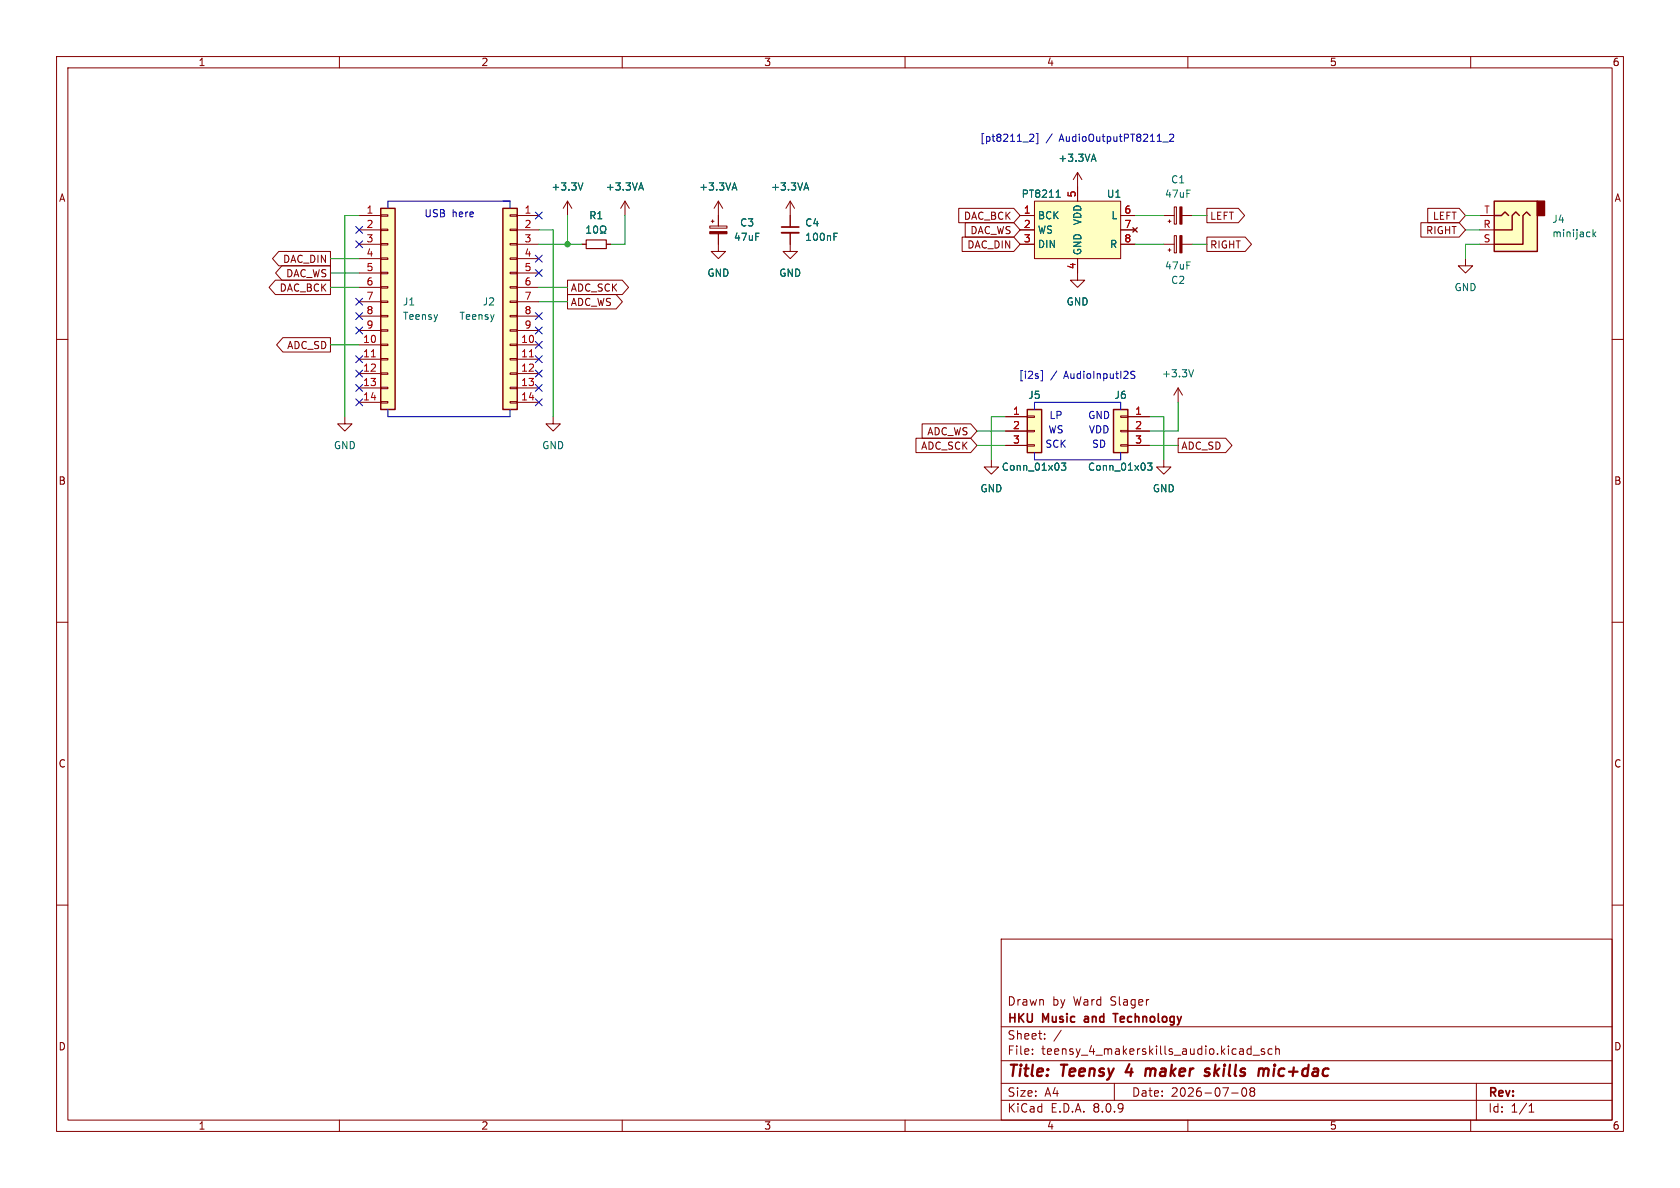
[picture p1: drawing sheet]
(kicad_sch
 (version 20231120)
 (generator "eeschema")
 (generator_version "8.0")
 (paper "A4")
 (title_block
  (title "Teensy 4 maker skills mic+dac")
  (date "2026-07-08")
  (company "HKU Music and Technology")
  (comment 1 "Drawn by Ward Slager"))
 (lib_symbols
  (symbol "Connector_Audio:AudioJack3" (exclude_from_sim no) (in_bom yes) (on_board yes)
   (property "Reference" "J" (at 0 8.89 0) (effects (font (size 1.27 1.27))))
   (property "Value" "AudioJack3" (at 0 6.35 0) (effects (font (size 1.27 1.27))))
   (property "Footprint" "" (at 0 0 0) (effects (font (size 1.27 1.27)) (hide yes)))
   (property "Datasheet" "~" (at 0 0 0) (effects (font (size 1.27 1.27)) (hide yes)))
   (property "Description" "Audio Jack, 3 Poles (Stereo / TRS)" (at 0 0 0) (effects (font (size 1.27 1.27)) (hide yes)))
   (symbol "AudioJack3_0_1"
    (rectangle (start -5.08 -5.08) (end -6.35 -2.54) (stroke (width 0.254) (type default)) (fill (type outline)))
    (polyline (pts (xy 0 -2.54) (xy 0.635 -3.175) (xy 1.27 -2.54) (xy 2.54 -2.54)) (stroke (width 0.254) (type default)) (fill (type none)))
    (polyline (pts (xy -1.905 -2.54) (xy -1.27 -3.175) (xy -0.635 -2.54) (xy -0.635 0) (xy 2.54 0)) (stroke (width 0.254) (type default)) (fill (type none)))
    (polyline (pts (xy 2.54 2.54) (xy -2.54 2.54) (xy -2.54 -2.54) (xy -3.175 -3.175) (xy -3.81 -2.54)) (stroke (width 0.254) (type default)) (fill (type none)))
    (rectangle (start 2.54 3.81) (end -5.08 -5.08) (stroke (width 0.254) (type default)) (fill (type background))))
   (symbol "AudioJack3_1_1"
    (pin passive line (at 5.08 0 180) (length 2.54) (name "~" (effects (font (size 1.27 1.27)))) (number "R" (effects (font (size 1.27 1.27)))))
    (pin passive line (at 5.08 2.54 180) (length 2.54) (name "~" (effects (font (size 1.27 1.27)))) (number "S" (effects (font (size 1.27 1.27)))))
    (pin passive line (at 5.08 -2.54 180) (length 2.54) (name "~" (effects (font (size 1.27 1.27)))) (number "T" (effects (font (size 1.27 1.27)))))))
  (symbol "Connector_Generic:Conn_01x03"
   (pin_names
    (offset 1.016) hide) (exclude_from_sim no) (in_bom yes) (on_board yes)
   (property "Reference" "J" (at 0 5.08 0) (effects (font (size 1.27 1.27))))
   (property "Value" "Conn_01x03" (at 0 -5.08 0) (effects (font (size 1.27 1.27))))
   (property "Footprint" "" (at 0 0 0) (effects (font (size 1.27 1.27)) (hide yes)))
   (property "Datasheet" "~" (at 0 0 0) (effects (font (size 1.27 1.27)) (hide yes)))
   (property "Description" "Generic connector, single row, 01x03, script generated (kicad-library-utils/schlib/autogen/connector/)" (at 0 0 0) (effects (font (size 1.27 1.27)) (hide yes)))
   (symbol "Conn_01x03_1_1"
    (rectangle (start -1.27 -2.413) (end 0 -2.667) (stroke (width 0.1524) (type default)) (fill (type none)))
    (rectangle (start -1.27 0.127) (end 0 -0.127) (stroke (width 0.1524) (type default)) (fill (type none)))
    (rectangle (start -1.27 2.667) (end 0 2.413) (stroke (width 0.1524) (type default)) (fill (type none)))
    (rectangle (start -1.27 3.81) (end 1.27 -3.81) (stroke (width 0.254) (type default)) (fill (type background)))
    (pin passive line (at -5.08 2.54 0) (length 3.81) (name "Pin_1" (effects (font (size 1.27 1.27)))) (number "1" (effects (font (size 1.27 1.27)))))
    (pin passive line (at -5.08 0 0) (length 3.81) (name "Pin_2" (effects (font (size 1.27 1.27)))) (number "2" (effects (font (size 1.27 1.27)))))
    (pin passive line (at -5.08 -2.54 0) (length 3.81) (name "Pin_3" (effects (font (size 1.27 1.27)))) (number "3" (effects (font (size 1.27 1.27)))))))
  (symbol "Connector_Generic:Conn_01x14"
   (pin_names
    (offset 1.016) hide) (exclude_from_sim no) (in_bom yes) (on_board yes)
   (property "Reference" "J" (at 0 17.78 0) (effects (font (size 1.27 1.27))))
   (property "Value" "Conn_01x14" (at 0 -20.32 0) (effects (font (size 1.27 1.27))))
   (property "Footprint" "" (at 0 0 0) (effects (font (size 1.27 1.27)) (hide yes)))
   (property "Datasheet" "~" (at 0 0 0) (effects (font (size 1.27 1.27)) (hide yes)))
   (property "Description" "Generic connector, single row, 01x14, script generated (kicad-library-utils/schlib/autogen/connector/)" (at 0 0 0) (effects (font (size 1.27 1.27)) (hide yes)))
   (symbol "Conn_01x14_1_1"
    (rectangle (start -1.27 -17.653) (end 0 -17.907) (stroke (width 0.1524) (type default)) (fill (type none)))
    (rectangle (start -1.27 -15.113) (end 0 -15.367) (stroke (width 0.1524) (type default)) (fill (type none)))
    (rectangle (start -1.27 -12.573) (end 0 -12.827) (stroke (width 0.1524) (type default)) (fill (type none)))
    (rectangle (start -1.27 -10.033) (end 0 -10.287) (stroke (width 0.1524) (type default)) (fill (type none)))
    (rectangle (start -1.27 -7.493) (end 0 -7.747) (stroke (width 0.1524) (type default)) (fill (type none)))
    (rectangle (start -1.27 -4.953) (end 0 -5.207) (stroke (width 0.1524) (type default)) (fill (type none)))
    (rectangle (start -1.27 -2.413) (end 0 -2.667) (stroke (width 0.1524) (type default)) (fill (type none)))
    (rectangle (start -1.27 0.127) (end 0 -0.127) (stroke (width 0.1524) (type default)) (fill (type none)))
    (rectangle (start -1.27 2.667) (end 0 2.413) (stroke (width 0.1524) (type default)) (fill (type none)))
    (rectangle (start -1.27 5.207) (end 0 4.953) (stroke (width 0.1524) (type default)) (fill (type none)))
    (rectangle (start -1.27 7.747) (end 0 7.493) (stroke (width 0.1524) (type default)) (fill (type none)))
    (rectangle (start -1.27 10.287) (end 0 10.033) (stroke (width 0.1524) (type default)) (fill (type none)))
    (rectangle (start -1.27 12.827) (end 0 12.573) (stroke (width 0.1524) (type default)) (fill (type none)))
    (rectangle (start -1.27 15.367) (end 0 15.113) (stroke (width 0.1524) (type default)) (fill (type none)))
    (rectangle (start -1.27 16.51) (end 1.27 -19.05) (stroke (width 0.254) (type default)) (fill (type background)))
    (pin passive line (at -5.08 15.24 0) (length 3.81) (name "Pin_1" (effects (font (size 1.27 1.27)))) (number "1" (effects (font (size 1.27 1.27)))))
    (pin passive line (at -5.08 -7.62 0) (length 3.81) (name "Pin_10" (effects (font (size 1.27 1.27)))) (number "10" (effects (font (size 1.27 1.27)))))
    (pin passive line (at -5.08 -10.16 0) (length 3.81) (name "Pin_11" (effects (font (size 1.27 1.27)))) (number "11" (effects (font (size 1.27 1.27)))))
    (pin passive line (at -5.08 -12.7 0) (length 3.81) (name "Pin_12" (effects (font (size 1.27 1.27)))) (number "12" (effects (font (size 1.27 1.27)))))
    (pin passive line (at -5.08 -15.24 0) (length 3.81) (name "Pin_13" (effects (font (size 1.27 1.27)))) (number "13" (effects (font (size 1.27 1.27)))))
    (pin passive line (at -5.08 -17.78 0) (length 3.81) (name "Pin_14" (effects (font (size 1.27 1.27)))) (number "14" (effects (font (size 1.27 1.27)))))
    (pin passive line (at -5.08 12.7 0) (length 3.81) (name "Pin_2" (effects (font (size 1.27 1.27)))) (number "2" (effects (font (size 1.27 1.27)))))
    (pin passive line (at -5.08 10.16 0) (length 3.81) (name "Pin_3" (effects (font (size 1.27 1.27)))) (number "3" (effects (font (size 1.27 1.27)))))
    (pin passive line (at -5.08 7.62 0) (length 3.81) (name "Pin_4" (effects (font (size 1.27 1.27)))) (number "4" (effects (font (size 1.27 1.27)))))
    (pin passive line (at -5.08 5.08 0) (length 3.81) (name "Pin_5" (effects (font (size 1.27 1.27)))) (number "5" (effects (font (size 1.27 1.27)))))
    (pin passive line (at -5.08 2.54 0) (length 3.81) (name "Pin_6" (effects (font (size 1.27 1.27)))) (number "6" (effects (font (size 1.27 1.27)))))
    (pin passive line (at -5.08 0 0) (length 3.81) (name "Pin_7" (effects (font (size 1.27 1.27)))) (number "7" (effects (font (size 1.27 1.27)))))
    (pin passive line (at -5.08 -2.54 0) (length 3.81) (name "Pin_8" (effects (font (size 1.27 1.27)))) (number "8" (effects (font (size 1.27 1.27)))))
    (pin passive line (at -5.08 -5.08 0) (length 3.81) (name "Pin_9" (effects (font (size 1.27 1.27)))) (number "9" (effects (font (size 1.27 1.27)))))))
  (symbol "Device:C_Polarized_Small"
   (pin_numbers hide)
   (pin_names
    (offset 0.254) hide) (exclude_from_sim no) (in_bom yes) (on_board yes)
   (property "Reference" "C" (at 0.254 1.778 0) (effects (font (size 1.27 1.27)) (justify left)))
   (property "Value" "C_Polarized_Small" (at 0.254 -2.032 0) (effects (font (size 1.27 1.27)) (justify left)))
   (property "Footprint" "" (at 0 0 0) (effects (font (size 1.27 1.27)) (hide yes)))
   (property "Datasheet" "~" (at 0 0 0) (effects (font (size 1.27 1.27)) (hide yes)))
   (property "Description" "Polarized capacitor, small symbol" (at 0 0 0) (effects (font (size 1.27 1.27)) (hide yes)))
   (symbol "C_Polarized_Small_0_1"
    (rectangle (start -1.524 -0.3048) (end 1.524 -0.6858) (stroke (width 0) (type default)) (fill (type outline)))
    (rectangle (start -1.524 0.6858) (end 1.524 0.3048) (stroke (width 0) (type default)) (fill (type none)))
    (polyline (pts (xy -1.27 1.524) (xy -0.762 1.524)) (stroke (width 0) (type default)) (fill (type none)))
    (polyline (pts (xy -1.016 1.27) (xy -1.016 1.778)) (stroke (width 0) (type default)) (fill (type none))))
   (symbol "C_Polarized_Small_1_1"
    (pin passive line (at 0 2.54 270) (length 1.8542) (name "~" (effects (font (size 1.27 1.27)))) (number "1" (effects (font (size 1.27 1.27)))))
    (pin passive line (at 0 -2.54 90) (length 1.8542) (name "~" (effects (font (size 1.27 1.27)))) (number "2" (effects (font (size 1.27 1.27)))))))
  (symbol "Device:C_Small"
   (pin_numbers hide)
   (pin_names
    (offset 0.254) hide) (exclude_from_sim no) (in_bom yes) (on_board yes)
   (property "Reference" "C" (at 0.254 1.778 0) (effects (font (size 1.27 1.27)) (justify left)))
   (property "Value" "C_Small" (at 0.254 -2.032 0) (effects (font (size 1.27 1.27)) (justify left)))
   (property "Footprint" "" (at 0 0 0) (effects (font (size 1.27 1.27)) (hide yes)))
   (property "Datasheet" "~" (at 0 0 0) (effects (font (size 1.27 1.27)) (hide yes)))
   (property "Description" "Unpolarized capacitor, small symbol" (at 0 0 0) (effects (font (size 1.27 1.27)) (hide yes)))
   (symbol "C_Small_0_1"
    (polyline (pts (xy -1.524 -0.508) (xy 1.524 -0.508)) (stroke (width 0.3302) (type default)) (fill (type none)))
    (polyline (pts (xy -1.524 0.508) (xy 1.524 0.508)) (stroke (width 0.3048) (type default)) (fill (type none))))
   (symbol "C_Small_1_1"
    (pin passive line (at 0 2.54 270) (length 2.032) (name "~" (effects (font (size 1.27 1.27)))) (number "1" (effects (font (size 1.27 1.27)))))
    (pin passive line (at 0 -2.54 90) (length 2.032) (name "~" (effects (font (size 1.27 1.27)))) (number "2" (effects (font (size 1.27 1.27)))))))
  (symbol "Device:R_Small"
   (pin_numbers hide)
   (pin_names
    (offset 0.254) hide) (exclude_from_sim no) (in_bom yes) (on_board yes)
   (property "Reference" "R" (at 0.762 0.508 0) (effects (font (size 1.27 1.27)) (justify left)))
   (property "Value" "R_Small" (at 0.762 -1.016 0) (effects (font (size 1.27 1.27)) (justify left)))
   (property "Footprint" "" (at 0 0 0) (effects (font (size 1.27 1.27)) (hide yes)))
   (property "Datasheet" "~" (at 0 0 0) (effects (font (size 1.27 1.27)) (hide yes)))
   (property "Description" "Resistor, small symbol" (at 0 0 0) (effects (font (size 1.27 1.27)) (hide yes)))
   (symbol "R_Small_0_1"
    (rectangle (start -0.762 1.778) (end 0.762 -1.778) (stroke (width 0.2032) (type default)) (fill (type none))))
   (symbol "R_Small_1_1"
    (pin passive line (at 0 2.54 270) (length 0.762) (name "~" (effects (font (size 1.27 1.27)))) (number "1" (effects (font (size 1.27 1.27)))))
    (pin passive line (at 0 -2.54 90) (length 0.762) (name "~" (effects (font (size 1.27 1.27)))) (number "2" (effects (font (size 1.27 1.27)))))))
  (symbol "Teensy-audio:PT8211" (exclude_from_sim no) (in_bom yes) (on_board yes)
   (property "Reference" "U" (at -6.35 8.89 0) (effects (font (size 1.27 1.27))))
   (property "Value" "" (at 0 0 0) (effects (font (size 1.27 1.27))))
   (property "Footprint" "Package_SO:SOIC-8_3.9x4.9mm_P1.27mm" (at 0 0 0) (effects (font (size 1.27 1.27)) (hide yes)))
   (property "Datasheet" "" (at 0 0 0) (effects (font (size 1.27 1.27)) (hide yes)))
   (property "Description" "" (at 0 0 0) (effects (font (size 1.27 1.27)) (hide yes)))
   (symbol "PT8211_1_1"
    (rectangle (start -7.62 5.08) (end 7.62 -5.08) (stroke (width 0) (type default)) (fill (type background)))
    (pin input line (at -10.16 2.54 0) (length 2.54) (name "BCK" (effects (font (size 1.27 1.27)))) (number "1" (effects (font (size 1.27 1.27)))))
    (pin input line (at -10.16 0 0) (length 2.54) (name "WS" (effects (font (size 1.27 1.27)))) (number "2" (effects (font (size 1.27 1.27)))))
    (pin input line (at -10.16 -2.54 0) (length 2.54) (name "DIN" (effects (font (size 1.27 1.27)))) (number "3" (effects (font (size 1.27 1.27)))))
    (pin power_in line (at 0 -7.62 90) (length 2.54) (name "GND" (effects (font (size 1.27 1.27)))) (number "4" (effects (font (size 1.27 1.27)))))
    (pin power_in line (at 0 7.62 270) (length 2.54) (name "VDD" (effects (font (size 1.27 1.27)))) (number "5" (effects (font (size 1.27 1.27)))))
    (pin output line (at 10.16 2.54 180) (length 2.54) (name "L" (effects (font (size 1.27 1.27)))) (number "6" (effects (font (size 1.27 1.27)))))
    (pin no_connect line (at 10.16 0 180) (length 2.54) (name "" (effects (font (size 1.27 1.27)))) (number "7" (effects (font (size 1.27 1.27)))))
    (pin output line (at 10.16 -2.54 180) (length 2.54) (name "R" (effects (font (size 1.27 1.27)))) (number "8" (effects (font (size 1.27 1.27)))))))
  (symbol "power:+3.3V"
   (power)
   (pin_names
    (offset 0)) (exclude_from_sim no) (in_bom yes) (on_board yes)
   (property "Reference" "#PWR" (at 0 -3.81 0) (effects (font (size 1.27 1.27)) (hide yes)))
   (property "Value" "+3.3V" (at 0 3.556 0) (effects (font (size 1.27 1.27))))
   (property "Footprint" "" (at 0 0 0) (effects (font (size 1.27 1.27)) (hide yes)))
   (property "Datasheet" "" (at 0 0 0) (effects (font (size 1.27 1.27)) (hide yes)))
   (property "Description" "Power symbol creates a global label with name \"+3.3V\"" (at 0 0 0) (effects (font (size 1.27 1.27)) (hide yes)))
   (symbol "+3.3V_0_1"
    (polyline (pts (xy -0.762 1.27) (xy 0 2.54)) (stroke (width 0) (type default)) (fill (type none)))
    (polyline (pts (xy 0 0) (xy 0 2.54)) (stroke (width 0) (type default)) (fill (type none)))
    (polyline (pts (xy 0 2.54) (xy 0.762 1.27)) (stroke (width 0) (type default)) (fill (type none))))
   (symbol "+3.3V_1_1"
    (pin power_in line (at 0 0 90) (length 0) hide (name "+3.3V" (effects (font (size 1.27 1.27)))) (number "1" (effects (font (size 1.27 1.27)))))))
  (symbol "power:+3.3VA"
   (power)
   (pin_names
    (offset 0)) (exclude_from_sim no) (in_bom yes) (on_board yes)
   (property "Reference" "#PWR" (at 0 -3.81 0) (effects (font (size 1.27 1.27)) (hide yes)))
   (property "Value" "+3.3VA" (at 0 3.556 0) (effects (font (size 1.27 1.27))))
   (property "Footprint" "" (at 0 0 0) (effects (font (size 1.27 1.27)) (hide yes)))
   (property "Datasheet" "" (at 0 0 0) (effects (font (size 1.27 1.27)) (hide yes)))
   (property "Description" "Power symbol creates a global label with name \"+3.3VA\"" (at 0 0 0) (effects (font (size 1.27 1.27)) (hide yes)))
   (symbol "+3.3VA_0_1"
    (polyline (pts (xy -0.762 1.27) (xy 0 2.54)) (stroke (width 0) (type default)) (fill (type none)))
    (polyline (pts (xy 0 0) (xy 0 2.54)) (stroke (width 0) (type default)) (fill (type none)))
    (polyline (pts (xy 0 2.54) (xy 0.762 1.27)) (stroke (width 0) (type default)) (fill (type none))))
   (symbol "+3.3VA_1_1"
    (pin power_in line (at 0 0 90) (length 0) hide (name "+3.3VA" (effects (font (size 1.27 1.27)))) (number "1" (effects (font (size 1.27 1.27)))))))
  (symbol "power:GND"
   (power)
   (pin_names
    (offset 0)) (exclude_from_sim no) (in_bom yes) (on_board yes)
   (property "Reference" "#PWR" (at 0 -6.35 0) (effects (font (size 1.27 1.27)) (hide yes)))
   (property "Value" "GND" (at 0 -3.81 0) (effects (font (size 1.27 1.27))))
   (property "Footprint" "" (at 0 0 0) (effects (font (size 1.27 1.27)) (hide yes)))
   (property "Datasheet" "" (at 0 0 0) (effects (font (size 1.27 1.27)) (hide yes)))
   (property "Description" "Power symbol creates a global label with name \"GND\" , ground" (at 0 0 0) (effects (font (size 1.27 1.27)) (hide yes)))
   (symbol "GND_0_1"
    (polyline (pts (xy 0 0) (xy 0 -1.27) (xy 1.27 -1.27) (xy 0 -2.54) (xy -1.27 -1.27) (xy 0 -1.27)) (stroke (width 0) (type default)) (fill (type none))))
   (symbol "GND_1_1"
    (pin power_in line (at 0 0 270) (length 0) hide (name "GND" (effects (font (size 1.27 1.27)))) (number "1" (effects (font (size 1.27 1.27))))))))
 (junction
  (at 100.33 43.18)
  (diameter 0)
  (color 0 0 0 0))
 (no_connect
  (at 63.5 55.88))
 (no_connect
  (at 63.5 63.5))
 (no_connect
  (at 95.25 38.1))
 (no_connect
  (at 95.25 71.12))
 (no_connect
  (at 63.5 53.34))
 (no_connect
  (at 63.5 58.42))
 (no_connect
  (at 63.5 66.04))
 (no_connect
  (at 95.25 48.26))
 (no_connect
  (at 95.25 66.04))
 (no_connect
  (at 95.25 45.72))
 (no_connect
  (at 95.25 63.5))
 (no_connect
  (at 63.5 68.58))
 (no_connect
  (at 63.5 71.12))
 (no_connect
  (at 95.25 58.42))
 (no_connect
  (at 95.25 60.96))
 (no_connect
  (at 63.5 40.64))
 (no_connect
  (at 95.25 68.58))
 (no_connect
  (at 63.5 43.18))
 (no_connect
  (at 95.25 55.88))
 (wire
  (pts (xy 210.82 43.18) (xy 213.36 43.18))
  (stroke (width 0) (type default)))
 (wire
  (pts (xy 58.42 50.8) (xy 63.5 50.8))
  (stroke (width 0) (type default)))
 (wire
  (pts (xy 200.66 38.1) (xy 205.74 38.1))
  (stroke (width 0) (type default)))
 (wire
  (pts (xy 200.66 43.18) (xy 205.74 43.18))
  (stroke (width 0) (type default)))
 (wire
  (pts (xy 58.42 45.72) (xy 63.5 45.72))
  (stroke (width 0) (type default)))
 (wire
  (pts (xy 205.74 73.66) (xy 203.2 73.66))
  (stroke (width 0) (type default)))
 (wire
  (pts (xy 97.79 40.64) (xy 95.25 40.64))
  (stroke (width 0) (type default)))
 (wire
  (pts (xy 261.62 43.18) (xy 259.08 43.18))
  (stroke (width 0) (type default)))
 (wire
  (pts (xy 100.33 38.1) (xy 100.33 43.18))
  (stroke (width 0) (type default)))
 (wire
  (pts (xy 58.42 48.26) (xy 63.5 48.26))
  (stroke (width 0) (type default)))
 (wire
  (pts (xy 60.96 73.66) (xy 60.96 38.1))
  (stroke (width 0) (type default)))
 (wire
  (pts (xy 205.74 73.66) (xy 205.74 81.28))
  (stroke (width 0) (type default)))
 (polyline
  (pts (xy 182.88 81.28) (xy 182.88 80.01))
  (stroke (width 0) (type default)))
 (polyline
  (pts (xy 90.17 73.66) (xy 90.17 72.39))
  (stroke (width 0) (type default)))
 (polyline
  (pts (xy 198.12 80.01) (xy 198.12 81.28))
  (stroke (width 0) (type default)))
 (wire
  (pts (xy 175.26 81.28) (xy 175.26 73.66))
  (stroke (width 0) (type default)))
 (polyline
  (pts (xy 198.12 81.28) (xy 182.88 81.28))
  (stroke (width 0) (type default)))
 (wire
  (pts (xy 110.49 43.18) (xy 107.95 43.18))
  (stroke (width 0) (type default)))
 (wire
  (pts (xy 259.08 38.1) (xy 261.62 38.1))
  (stroke (width 0) (type default)))
 (wire
  (pts (xy 95.25 50.8) (xy 100.33 50.8))
  (stroke (width 0) (type default)))
 (polyline
  (pts (xy 68.58 72.39) (xy 68.58 73.66))
  (stroke (width 0) (type default)))
 (polyline
  (pts (xy 68.58 35.56) (xy 90.17 35.56))
  (stroke (width 0) (type default)))
 (wire
  (pts (xy 259.08 40.64) (xy 261.62 40.64))
  (stroke (width 0) (type default)))
 (wire
  (pts (xy 58.42 60.96) (xy 63.5 60.96))
  (stroke (width 0) (type default)))
 (wire
  (pts (xy 208.28 71.12) (xy 208.28 76.2))
  (stroke (width 0) (type default)))
 (wire
  (pts (xy 100.33 43.18) (xy 95.25 43.18))
  (stroke (width 0) (type default)))
 (wire
  (pts (xy 203.2 78.74) (xy 208.28 78.74))
  (stroke (width 0) (type default)))
 (wire
  (pts (xy 172.72 78.74) (xy 177.8 78.74))
  (stroke (width 0) (type default)))
 (polyline
  (pts (xy 182.88 72.39) (xy 182.88 71.12))
  (stroke (width 0) (type default)))
 (polyline
  (pts (xy 68.58 73.66) (xy 90.17 73.66))
  (stroke (width 0) (type default)))
 (wire
  (pts (xy 259.08 43.18) (xy 259.08 45.72))
  (stroke (width 0) (type default)))
 (wire
  (pts (xy 110.49 38.1) (xy 110.49 43.18))
  (stroke (width 0) (type default)))
 (wire
  (pts (xy 97.79 73.66) (xy 97.79 40.64))
  (stroke (width 0) (type default)))
 (polyline
  (pts (xy 90.17 35.56) (xy 90.17 36.83))
  (stroke (width 0) (type default)))
 (wire
  (pts (xy 172.72 76.2) (xy 177.8 76.2))
  (stroke (width 0) (type default)))
 (wire
  (pts (xy 100.33 43.18) (xy 102.87 43.18))
  (stroke (width 0) (type default)))
 (polyline
  (pts (xy 198.12 71.12) (xy 198.12 72.39))
  (stroke (width 0) (type default)))
 (wire
  (pts (xy 203.2 76.2) (xy 208.28 76.2))
  (stroke (width 0) (type default)))
 (wire
  (pts (xy 175.26 73.66) (xy 177.8 73.66))
  (stroke (width 0) (type default)))
 (wire
  (pts (xy 210.82 38.1) (xy 213.36 38.1))
  (stroke (width 0) (type default)))
 (polyline
  (pts (xy 88.9 35.56) (xy 90.17 35.56))
  (stroke (width 0) (type default)))
 (wire
  (pts (xy 60.96 38.1) (xy 63.5 38.1))
  (stroke (width 0) (type default)))
 (polyline
  (pts (xy 68.58 36.83) (xy 68.58 35.56))
  (stroke (width 0) (type default)))
 (wire
  (pts (xy 95.25 53.34) (xy 100.33 53.34))
  (stroke (width 0) (type default)))
 (polyline
  (pts (xy 182.88 71.12) (xy 198.12 71.12))
  (stroke (width 0) (type default)))
 (text "USB here"
  (exclude_from_sim no)
  (at 74.93 38.735 0)
  (effects (font (size 1.27 1.27)) (justify left bottom)))
 (text "[i2s] / AudioInputI2S"
  (exclude_from_sim no)
  (at 190.5 67.31 0)
  (effects (font (size 1.27 1.27)) (justify bottom)))
 (text "WS"
  (exclude_from_sim no)
  (at 186.69 76.2 0)
  (effects (font (size 1.27 1.27))))
 (text "SCK"
  (exclude_from_sim no)
  (at 186.69 78.74 0)
  (effects (font (size 1.27 1.27))))
 (text "[pt8211_2] / AudioOutputPT8211_2"
  (exclude_from_sim no)
  (at 190.5 25.4 0)
  (effects (font (size 1.27 1.27)) (justify bottom)))
 (text "GND"
  (exclude_from_sim no)
  (at 194.31 73.66 0)
  (effects (font (size 1.27 1.27))))
 (text "SD"
  (exclude_from_sim no)
  (at 194.31 78.74 0)
  (effects (font (size 1.27 1.27))))
 (text "VDD"
  (exclude_from_sim no)
  (at 194.31 76.2 0)
  (effects (font (size 1.27 1.27))))
 (text "LP"
  (exclude_from_sim no)
  (at 186.69 73.66 0)
  (effects (font (size 1.27 1.27))))
 (global_label "DAC_WS"
  (shape input)
  (at 180.34 40.64 180)
  (fields_autoplaced yes)
  (effects (font (size 1.27 1.27)) (justify right))
  (property "Intersheetrefs" "${INTERSHEET_REFS}" (at 170.0977 40.64 0) (effects (font (size 1.27 1.27)) (justify right) (hide yes))))
 (global_label "DAC_DIN"
  (shape input)
  (at 180.34 43.18 180)
  (fields_autoplaced yes)
  (effects (font (size 1.27 1.27)) (justify right))
  (property "Intersheetrefs" "${INTERSHEET_REFS}" (at 169.5533 43.18 0) (effects (font (size 1.27 1.27)) (justify right) (hide yes))))
 (global_label "LEFT"
  (shape input)
  (at 259.08 38.1 180)
  (fields_autoplaced yes)
  (effects (font (size 1.27 1.27)) (justify right))
  (property "Intersheetrefs" "${INTERSHEET_REFS}" (at 251.8615 38.1 0) (effects (font (size 1.27 1.27)) (justify right) (hide yes))))
 (global_label "DAC_DIN"
  (shape output)
  (at 58.42 45.72 180)
  (fields_autoplaced yes)
  (effects (font (size 1.27 1.27)) (justify right))
  (property "Intersheetrefs" "${INTERSHEET_REFS}" (at 47.6333 45.72 0) (effects (font (size 1.27 1.27)) (justify right) (hide yes))))
 (global_label "DAC_BCK"
  (shape output)
  (at 58.42 50.8 180)
  (fields_autoplaced yes)
  (effects (font (size 1.27 1.27)) (justify right))
  (property "Intersheetrefs" "${INTERSHEET_REFS}" (at 47.0286 50.8 0) (effects (font (size 1.27 1.27)) (justify right) (hide yes))))
 (global_label "ADC_SD"
  (shape output)
  (at 208.28 78.74 0)
  (fields_autoplaced yes)
  (effects (font (size 1.27 1.27)) (justify left))
  (property "Intersheetrefs" "${INTERSHEET_REFS}" (at 218.3409 78.74 0) (effects (font (size 1.27 1.27)) (justify left) (hide yes))))
 (global_label "RIGHT"
  (shape input)
  (at 259.08 40.64 180)
  (fields_autoplaced yes)
  (effects (font (size 1.27 1.27)) (justify right))
  (property "Intersheetrefs" "${INTERSHEET_REFS}" (at 250.6519 40.64 0) (effects (font (size 1.27 1.27)) (justify right) (hide yes))))
 (global_label "DAC_BCK"
  (shape input)
  (at 180.34 38.1 180)
  (fields_autoplaced yes)
  (effects (font (size 1.27 1.27)) (justify right))
  (property "Intersheetrefs" "${INTERSHEET_REFS}" (at 168.9486 38.1 0) (effects (font (size 1.27 1.27)) (justify right) (hide yes))))
 (global_label "LEFT"
  (shape output)
  (at 213.36 38.1 0)
  (fields_autoplaced yes)
  (effects (font (size 1.27 1.27)) (justify left))
  (property "Intersheetrefs" "${INTERSHEET_REFS}" (at 220.5785 38.1 0) (effects (font (size 1.27 1.27)) (justify left) (hide yes))))
 (global_label "ADC_WS"
  (shape input)
  (at 172.72 76.2 180)
  (fields_autoplaced yes)
  (effects (font (size 1.27 1.27)) (justify right))
  (property "Intersheetrefs" "${INTERSHEET_REFS}" (at 162.4777 76.2 0) (effects (font (size 1.27 1.27)) (justify right) (hide yes))))
 (global_label "ADC_WS"
  (shape output)
  (at 100.33 53.34 0)
  (fields_autoplaced yes)
  (effects (font (size 1.27 1.27)) (justify left))
  (property "Intersheetrefs" "${INTERSHEET_REFS}" (at 110.5723 53.34 0) (effects (font (size 1.27 1.27)) (justify left) (hide yes))))
 (global_label "DAC_WS"
  (shape output)
  (at 58.42 48.26 180)
  (fields_autoplaced yes)
  (effects (font (size 1.27 1.27)) (justify right))
  (property "Intersheetrefs" "${INTERSHEET_REFS}" (at 48.1777 48.26 0) (effects (font (size 1.27 1.27)) (justify right) (hide yes))))
 (global_label "ADC_SCK"
  (shape output)
  (at 100.33 50.8 0)
  (fields_autoplaced yes)
  (effects (font (size 1.27 1.27)) (justify left))
  (property "Intersheetrefs" "${INTERSHEET_REFS}" (at 111.6609 50.8 0) (effects (font (size 1.27 1.27)) (justify left) (hide yes))))
 (global_label "ADC_SD"
  (shape output)
  (at 58.42 60.96 180)
  (fields_autoplaced yes)
  (effects (font (size 1.27 1.27)) (justify right))
  (property "Intersheetrefs" "${INTERSHEET_REFS}" (at 48.3591 60.96 0) (effects (font (size 1.27 1.27)) (justify right) (hide yes))))
 (global_label "ADC_SCK"
  (shape input)
  (at 172.72 78.74 180)
  (fields_autoplaced yes)
  (effects (font (size 1.27 1.27)) (justify right))
  (property "Intersheetrefs" "${INTERSHEET_REFS}" (at 161.3891 78.74 0) (effects (font (size 1.27 1.27)) (justify right) (hide yes))))
 (global_label "RIGHT"
  (shape output)
  (at 213.36 43.18 0)
  (fields_autoplaced yes)
  (effects (font (size 1.27 1.27)) (justify left))
  (property "Intersheetrefs" "${INTERSHEET_REFS}" (at 221.7881 43.18 0) (effects (font (size 1.27 1.27)) (justify left) (hide yes))))
 (symbol
  (lib_id "Connector_Audio:AudioJack3")
  (at 266.7 40.64 180)
  (unit 1)
  (exclude_from_sim no)
  (in_bom yes)
  (on_board yes)
  (dnp no)
  (fields_autoplaced yes)
  (property "Reference" "J4" (at 274.32 38.735 0) (effects (font (size 1.27 1.27)) (justify right)))
  (property "Value" "minijack" (at 274.32 41.275 0) (effects (font (size 1.27 1.27)) (justify right)))
  (property "Footprint" "Connector_Audio:Jack_3.5mm_CUI_SJ1-3523N_Horizontal" (at 266.7 40.64 0) (effects (font (size 1.27 1.27)) (hide yes)))
  (property "Datasheet" "~" (at 266.7 40.64 0) (effects (font (size 1.27 1.27)) (hide yes)))
  (property "Description" "" (at 266.7 40.64 0) (effects (font (size 1.27 1.27)) (hide yes)))
  (property "LCSC" "C2884991" (at 266.7 40.64 0) (effects (font (size 1.27 1.27)) (hide yes)))
  (property "FT Rotation Offset" "90" (at 266.7 40.64 0) (effects (font (size 1.27 1.27)) (hide yes)))
  (property "FT Position Offset" "0,1" (at 266.7 40.64 0) (effects (font (size 1.27 1.27)) (hide yes)))
  (pin "R")
  (pin "S")
  (pin "T"))
 (symbol
  (lib_id "Connector_Generic:Conn_01x14")
  (at 90.17 53.34 0)
  (mirror y)
  (unit 1)
  (exclude_from_sim no)
  (in_bom yes)
  (on_board yes)
  (dnp no)
  (property "Reference" "J2" (at 87.63 53.34 0) (effects (font (size 1.27 1.27)) (justify left)))
  (property "Value" "Teensy" (at 87.63 55.88 0) (effects (font (size 1.27 1.27)) (justify left)))
  (property "Footprint" "Connector_PinHeader_2.54mm:PinHeader_1x14_P2.54mm_Vertical" (at 90.17 53.34 0) (effects (font (size 1.27 1.27)) (hide yes)))
  (property "Datasheet" "~" (at 90.17 53.34 0) (effects (font (size 1.27 1.27)) (hide yes)))
  (property "Description" "" (at 90.17 53.34 0) (effects (font (size 1.27 1.27)) (hide yes)))
  (property "LCSC" "C2894937" (at 90.17 53.34 0) (effects (font (size 1.27 1.27)) (hide yes)))
  (property "FT Rotation Offset" "90" (at 90.17 53.34 0) (effects (font (size 1.27 1.27)) (hide yes)))
  (pin "1")
  (pin "10")
  (pin "11")
  (pin "12")
  (pin "13")
  (pin "14")
  (pin "2")
  (pin "3")
  (pin "4")
  (pin "5")
  (pin "6")
  (pin "7")
  (pin "8")
  (pin "9"))
 (symbol
  (lib_id "Device:C_Polarized_Small")
  (at 208.28 38.1 90)
  (unit 1)
  (exclude_from_sim no)
  (in_bom yes)
  (on_board yes)
  (dnp no)
  (property "Reference" "C1" (at 208.28 31.75 90) (effects (font (size 1.27 1.27))))
  (property "Value" "47uF" (at 208.28 34.29 90) (effects (font (size 1.27 1.27))))
  (property "Footprint" "Capacitor_SMD:C_1206_3216Metric" (at 208.28 38.1 0) (effects (font (size 1.27 1.27)) (hide yes)))
  (property "Datasheet" "~" (at 208.28 38.1 0) (effects (font (size 1.27 1.27)) (hide yes)))
  (property "Description" "" (at 208.28 38.1 0) (effects (font (size 1.27 1.27)) (hide yes)))
  (property "LCSC" "C96123" (at 208.28 38.1 0) (effects (font (size 1.27 1.27)) (hide yes)))
  (pin "1")
  (pin "2"))
 (symbol
  (lib_id "power:+3.3V")
  (at 100.33 38.1 0)
  (unit 1)
  (exclude_from_sim no)
  (in_bom yes)
  (on_board yes)
  (dnp no)
  (fields_autoplaced yes)
  (property "Reference" "#PWR03" (at 100.33 41.91 0) (effects (font (size 1.27 1.27)) (hide yes)))
  (property "Value" "+3.3V" (at 100.33 33.02 0) (effects (font (size 1.27 1.27))))
  (property "Footprint" "" (at 100.33 38.1 0) (effects (font (size 1.27 1.27)) (hide yes)))
  (property "Datasheet" "" (at 100.33 38.1 0) (effects (font (size 1.27 1.27)) (hide yes)))
  (property "Description" "" (at 100.33 38.1 0) (effects (font (size 1.27 1.27)) (hide yes)))
  (pin "1"))
 (symbol
  (lib_id "Device:C_Small")
  (at 139.7 40.64 0)
  (unit 1)
  (exclude_from_sim no)
  (in_bom yes)
  (on_board yes)
  (dnp no)
  (fields_autoplaced yes)
  (property "Reference" "C4" (at 142.24 39.3763 0) (effects (font (size 1.27 1.27)) (justify left)))
  (property "Value" "100nF" (at 142.24 41.9163 0) (effects (font (size 1.27 1.27)) (justify left)))
  (property "Footprint" "Capacitor_SMD:C_0603_1608Metric" (at 139.7 40.64 0) (effects (font (size 1.27 1.27)) (hide yes)))
  (property "Datasheet" "~" (at 139.7 40.64 0) (effects (font (size 1.27 1.27)) (hide yes)))
  (property "Description" "" (at 139.7 40.64 0) (effects (font (size 1.27 1.27)) (hide yes)))
  (property "LCSC" "C14663" (at 139.7 40.64 0) (effects (font (size 1.27 1.27)) (hide yes)))
  (pin "1")
  (pin "2"))
 (symbol
  (lib_id "power:GND")
  (at 190.5 48.26 0)
  (unit 1)
  (exclude_from_sim no)
  (in_bom yes)
  (on_board yes)
  (dnp no)
  (fields_autoplaced yes)
  (property "Reference" "#PWR05" (at 190.5 54.61 0) (effects (font (size 1.27 1.27)) (hide yes)))
  (property "Value" "GND" (at 190.5 53.34 0) (effects (font (size 1.27 1.27))))
  (property "Footprint" "" (at 190.5 48.26 0) (effects (font (size 1.27 1.27)) (hide yes)))
  (property "Datasheet" "" (at 190.5 48.26 0) (effects (font (size 1.27 1.27)) (hide yes)))
  (property "Description" "" (at 190.5 48.26 0) (effects (font (size 1.27 1.27)) (hide yes)))
  (pin "1"))
 (symbol
  (lib_id "Connector_Generic:Conn_01x03")
  (at 198.12 76.2 0)
  (mirror y)
  (unit 1)
  (exclude_from_sim no)
  (in_bom yes)
  (on_board yes)
  (dnp no)
  (property "Reference" "J6" (at 198.12 69.85 0) (effects (font (size 1.27 1.27))))
  (property "Value" "Conn_01x03" (at 198.12 82.55 0) (effects (font (size 1.27 1.27))))
  (property "Footprint" "Connector_PinSocket_2.54mm:PinSocket_1x03_P2.54mm_Vertical_SMD_Pin1Left" (at 198.12 76.2 0) (effects (font (size 1.27 1.27)) (hide yes)))
  (property "Datasheet" "~" (at 198.12 76.2 0) (effects (font (size 1.27 1.27)) (hide yes)))
  (property "Description" "Generic connector, single row, 01x03, script generated (kicad-library-utils/schlib/autogen/connector/)" (at 198.12 76.2 0) (effects (font (size 1.27 1.27)) (hide yes)))
  (property "LCSC" "C42379196" (at 198.12 76.2 0) (effects (font (size 1.27 1.27)) (hide yes)))
  (property "FT Rotation Offset" "-90" (at 198.12 76.2 0) (effects (font (size 1.27 1.27)) (hide yes)))
  (pin "1")
  (pin "3")
  (pin "2"))
 (symbol
  (lib_id "Connector_Generic:Conn_01x14")
  (at 68.58 53.34 0)
  (unit 1)
  (exclude_from_sim no)
  (in_bom yes)
  (on_board yes)
  (dnp no)
  (fields_autoplaced yes)
  (property "Reference" "J1" (at 71.12 53.34 0) (effects (font (size 1.27 1.27)) (justify left)))
  (property "Value" "Teensy" (at 71.12 55.88 0) (effects (font (size 1.27 1.27)) (justify left)))
  (property "Footprint" "Connector_PinHeader_2.54mm:PinHeader_1x14_P2.54mm_Vertical" (at 68.58 53.34 0) (effects (font (size 1.27 1.27)) (hide yes)))
  (property "Datasheet" "~" (at 68.58 53.34 0) (effects (font (size 1.27 1.27)) (hide yes)))
  (property "Description" "" (at 68.58 53.34 0) (effects (font (size 1.27 1.27)) (hide yes)))
  (property "LCSC" "C2894937" (at 68.58 53.34 0) (effects (font (size 1.27 1.27)) (hide yes)))
  (property "FT Rotation Offset" "90" (at 68.58 53.34 0) (effects (font (size 1.27 1.27)) (hide yes)))
  (pin "1")
  (pin "10")
  (pin "11")
  (pin "12")
  (pin "13")
  (pin "14")
  (pin "2")
  (pin "3")
  (pin "4")
  (pin "5")
  (pin "6")
  (pin "7")
  (pin "8")
  (pin "9"))
 (symbol
  (lib_id "power:GND")
  (at 60.96 73.66 0)
  (unit 1)
  (exclude_from_sim no)
  (in_bom yes)
  (on_board yes)
  (dnp no)
  (fields_autoplaced yes)
  (property "Reference" "#PWR01" (at 60.96 80.01 0) (effects (font (size 1.27 1.27)) (hide yes)))
  (property "Value" "GND" (at 60.96 78.74 0) (effects (font (size 1.27 1.27))))
  (property "Footprint" "" (at 60.96 73.66 0) (effects (font (size 1.27 1.27)) (hide yes)))
  (property "Datasheet" "" (at 60.96 73.66 0) (effects (font (size 1.27 1.27)) (hide yes)))
  (property "Description" "" (at 60.96 73.66 0) (effects (font (size 1.27 1.27)) (hide yes)))
  (pin "1"))
 (symbol
  (lib_id "power:+3.3VA")
  (at 127 38.1 0)
  (unit 1)
  (exclude_from_sim no)
  (in_bom yes)
  (on_board yes)
  (dnp no)
  (fields_autoplaced yes)
  (property "Reference" "#PWR011" (at 127 41.91 0) (effects (font (size 1.27 1.27)) (hide yes)))
  (property "Value" "+3.3VA" (at 127 33.02 0) (effects (font (size 1.27 1.27))))
  (property "Footprint" "" (at 127 38.1 0) (effects (font (size 1.27 1.27)) (hide yes)))
  (property "Datasheet" "" (at 127 38.1 0) (effects (font (size 1.27 1.27)) (hide yes)))
  (property "Description" "" (at 127 38.1 0) (effects (font (size 1.27 1.27)) (hide yes)))
  (pin "1"))
 (symbol
  (lib_id "power:GND")
  (at 139.7 43.18 0)
  (unit 1)
  (exclude_from_sim no)
  (in_bom yes)
  (on_board yes)
  (dnp no)
  (fields_autoplaced yes)
  (property "Reference" "#PWR07" (at 139.7 49.53 0) (effects (font (size 1.27 1.27)) (hide yes)))
  (property "Value" "GND" (at 139.7 48.26 0) (effects (font (size 1.27 1.27))))
  (property "Footprint" "" (at 139.7 43.18 0) (effects (font (size 1.27 1.27)) (hide yes)))
  (property "Datasheet" "" (at 139.7 43.18 0) (effects (font (size 1.27 1.27)) (hide yes)))
  (property "Description" "" (at 139.7 43.18 0) (effects (font (size 1.27 1.27)) (hide yes)))
  (pin "1"))
 (symbol
  (lib_id "power:GND")
  (at 127 43.18 0)
  (unit 1)
  (exclude_from_sim no)
  (in_bom yes)
  (on_board yes)
  (dnp no)
  (fields_autoplaced yes)
  (property "Reference" "#PWR06" (at 127 49.53 0) (effects (font (size 1.27 1.27)) (hide yes)))
  (property "Value" "GND" (at 127 48.26 0) (effects (font (size 1.27 1.27))))
  (property "Footprint" "" (at 127 43.18 0) (effects (font (size 1.27 1.27)) (hide yes)))
  (property "Datasheet" "" (at 127 43.18 0) (effects (font (size 1.27 1.27)) (hide yes)))
  (property "Description" "" (at 127 43.18 0) (effects (font (size 1.27 1.27)) (hide yes)))
  (pin "1"))
 (symbol
  (lib_id "power:GND")
  (at 259.08 45.72 0)
  (unit 1)
  (exclude_from_sim no)
  (in_bom yes)
  (on_board yes)
  (dnp no)
  (fields_autoplaced yes)
  (property "Reference" "#PWR014" (at 259.08 52.07 0) (effects (font (size 1.27 1.27)) (hide yes)))
  (property "Value" "GND" (at 259.08 50.8 0) (effects (font (size 1.27 1.27))))
  (property "Footprint" "" (at 259.08 45.72 0) (effects (font (size 1.27 1.27)) (hide yes)))
  (property "Datasheet" "" (at 259.08 45.72 0) (effects (font (size 1.27 1.27)) (hide yes)))
  (property "Description" "" (at 259.08 45.72 0) (effects (font (size 1.27 1.27)) (hide yes)))
  (pin "1"))
 (symbol
  (lib_id "power:+3.3V")
  (at 208.28 71.12 0)
  (unit 1)
  (exclude_from_sim no)
  (in_bom yes)
  (on_board yes)
  (dnp no)
  (fields_autoplaced yes)
  (property "Reference" "#PWR09" (at 208.28 74.93 0) (effects (font (size 1.27 1.27)) (hide yes)))
  (property "Value" "+3.3V" (at 208.28 66.04 0) (effects (font (size 1.27 1.27))))
  (property "Footprint" "" (at 208.28 71.12 0) (effects (font (size 1.27 1.27)) (hide yes)))
  (property "Datasheet" "" (at 208.28 71.12 0) (effects (font (size 1.27 1.27)) (hide yes)))
  (property "Description" "" (at 208.28 71.12 0) (effects (font (size 1.27 1.27)) (hide yes)))
  (pin "1"))
 (symbol
  (lib_id "Device:C_Polarized_Small")
  (at 127 40.64 0)
  (unit 1)
  (exclude_from_sim no)
  (in_bom yes)
  (on_board yes)
  (dnp no)
  (property "Reference" "C3" (at 132.08 39.37 0) (effects (font (size 1.27 1.27))))
  (property "Value" "47uF" (at 132.08 41.91 0) (effects (font (size 1.27 1.27))))
  (property "Footprint" "Capacitor_SMD:C_1206_3216Metric" (at 127 40.64 0) (effects (font (size 1.27 1.27)) (hide yes)))
  (property "Datasheet" "~" (at 127 40.64 0) (effects (font (size 1.27 1.27)) (hide yes)))
  (property "Description" "" (at 127 40.64 0) (effects (font (size 1.27 1.27)) (hide yes)))
  (property "LCSC" "C96123" (at 127 40.64 0) (effects (font (size 1.27 1.27)) (hide yes)))
  (pin "1")
  (pin "2"))
 (symbol
  (lib_id "power:+3.3VA")
  (at 190.5 33.02 0)
  (unit 1)
  (exclude_from_sim no)
  (in_bom yes)
  (on_board yes)
  (dnp no)
  (fields_autoplaced yes)
  (property "Reference" "#PWR012" (at 190.5 36.83 0) (effects (font (size 1.27 1.27)) (hide yes)))
  (property "Value" "+3.3VA" (at 190.5 27.94 0) (effects (font (size 1.27 1.27))))
  (property "Footprint" "" (at 190.5 33.02 0) (effects (font (size 1.27 1.27)) (hide yes)))
  (property "Datasheet" "" (at 190.5 33.02 0) (effects (font (size 1.27 1.27)) (hide yes)))
  (property "Description" "" (at 190.5 33.02 0) (effects (font (size 1.27 1.27)) (hide yes)))
  (pin "1"))
 (symbol
  (lib_id "Device:R_Small")
  (at 105.41 43.18 90)
  (unit 1)
  (exclude_from_sim no)
  (in_bom yes)
  (on_board yes)
  (dnp no)
  (fields_autoplaced yes)
  (property "Reference" "R1" (at 105.41 38.1 90) (effects (font (size 1.27 1.27))))
  (property "Value" "10Ω" (at 105.41 40.64 90) (effects (font (size 1.27 1.27))))
  (property "Footprint" "Resistor_SMD:R_0603_1608Metric" (at 105.41 43.18 0) (effects (font (size 1.27 1.27)) (hide yes)))
  (property "Datasheet" "~" (at 105.41 43.18 0) (effects (font (size 1.27 1.27)) (hide yes)))
  (property "Description" "" (at 105.41 43.18 0) (effects (font (size 1.27 1.27)) (hide yes)))
  (property "LCSC" "C22859" (at 105.41 43.18 0) (effects (font (size 1.27 1.27)) (hide yes)))
  (pin "1")
  (pin "2"))
 (symbol
  (lib_id "Connector_Generic:Conn_01x03")
  (at 182.88 76.2 0)
  (unit 1)
  (exclude_from_sim no)
  (in_bom yes)
  (on_board yes)
  (dnp no)
  (property "Reference" "J5" (at 182.88 69.85 0) (effects (font (size 1.27 1.27))))
  (property "Value" "Conn_01x03" (at 182.88 82.55 0) (effects (font (size 1.27 1.27))))
  (property "Footprint" "Connector_PinSocket_2.54mm:PinSocket_1x03_P2.54mm_Vertical_SMD_Pin1Left" (at 182.88 76.2 0) (effects (font (size 1.27 1.27)) (hide yes)))
  (property "Datasheet" "~" (at 182.88 76.2 0) (effects (font (size 1.27 1.27)) (hide yes)))
  (property "Description" "Generic connector, single row, 01x03, script generated (kicad-library-utils/schlib/autogen/connector/)" (at 182.88 76.2 0) (effects (font (size 1.27 1.27)) (hide yes)))
  (property "LCSC" "C42379196" (at 182.88 76.2 0) (effects (font (size 1.27 1.27)) (hide yes)))
  (property "FT Rotation Offset" "-90" (at 182.88 76.2 0) (effects (font (size 1.27 1.27)) (hide yes)))
  (pin "1")
  (pin "3")
  (pin "2"))
 (symbol
  (lib_id "power:+3.3VA")
  (at 110.49 38.1 0)
  (unit 1)
  (exclude_from_sim no)
  (in_bom yes)
  (on_board yes)
  (dnp no)
  (fields_autoplaced yes)
  (property "Reference" "#PWR015" (at 110.49 41.91 0) (effects (font (size 1.27 1.27)) (hide yes)))
  (property "Value" "+3.3VA" (at 110.49 33.02 0) (effects (font (size 1.27 1.27))))
  (property "Footprint" "" (at 110.49 38.1 0) (effects (font (size 1.27 1.27)) (hide yes)))
  (property "Datasheet" "" (at 110.49 38.1 0) (effects (font (size 1.27 1.27)) (hide yes)))
  (property "Description" "" (at 110.49 38.1 0) (effects (font (size 1.27 1.27)) (hide yes)))
  (pin "1"))
 (symbol
  (lib_id "power:GND")
  (at 175.26 81.28 0)
  (unit 1)
  (exclude_from_sim no)
  (in_bom yes)
  (on_board yes)
  (dnp no)
  (fields_autoplaced yes)
  (property "Reference" "#PWR010" (at 175.26 87.63 0) (effects (font (size 1.27 1.27)) (hide yes)))
  (property "Value" "GND" (at 175.26 86.36 0) (effects (font (size 1.27 1.27))))
  (property "Footprint" "" (at 175.26 81.28 0) (effects (font (size 1.27 1.27)) (hide yes)))
  (property "Datasheet" "" (at 175.26 81.28 0) (effects (font (size 1.27 1.27)) (hide yes)))
  (property "Description" "" (at 175.26 81.28 0) (effects (font (size 1.27 1.27)) (hide yes)))
  (pin "1"))
 (symbol
  (lib_id "Teensy-audio:PT8211")
  (at 190.5 40.64 0)
  (unit 1)
  (exclude_from_sim no)
  (in_bom yes)
  (on_board yes)
  (dnp no)
  (property "Reference" "U1" (at 195.58 34.29 0) (effects (font (size 1.27 1.27)) (justify left)))
  (property "Value" "PT8211" (at 184.15 34.29 0) (effects (font (size 1.27 1.27))))
  (property "Footprint" "Package_SO:SOIC-8_3.9x4.9mm_P1.27mm" (at 190.5 40.64 0) (effects (font (size 1.27 1.27)) (hide yes)))
  (property "Datasheet" "" (at 190.5 40.64 0) (effects (font (size 1.27 1.27)) (hide yes)))
  (property "Description" "" (at 190.5 40.64 0) (effects (font (size 1.27 1.27)) (hide yes)))
  (property "LCSC" "C5260468" (at 190.5 40.64 0) (effects (font (size 1.27 1.27)) (hide yes)))
  (pin "1")
  (pin "2")
  (pin "3")
  (pin "4")
  (pin "5")
  (pin "6")
  (pin "7")
  (pin "8"))
 (symbol
  (lib_id "power:GND")
  (at 205.74 81.28 0)
  (unit 1)
  (exclude_from_sim no)
  (in_bom yes)
  (on_board yes)
  (dnp no)
  (fields_autoplaced yes)
  (property "Reference" "#PWR08" (at 205.74 87.63 0) (effects (font (size 1.27 1.27)) (hide yes)))
  (property "Value" "GND" (at 205.74 86.36 0) (effects (font (size 1.27 1.27))))
  (property "Footprint" "" (at 205.74 81.28 0) (effects (font (size 1.27 1.27)) (hide yes)))
  (property "Datasheet" "" (at 205.74 81.28 0) (effects (font (size 1.27 1.27)) (hide yes)))
  (property "Description" "" (at 205.74 81.28 0) (effects (font (size 1.27 1.27)) (hide yes)))
  (pin "1"))
 (symbol
  (lib_id "Device:C_Polarized_Small")
  (at 208.28 43.18 90)
  (unit 1)
  (exclude_from_sim no)
  (in_bom yes)
  (on_board yes)
  (dnp no)
  (property "Reference" "C2" (at 208.28 49.53 90) (effects (font (size 1.27 1.27))))
  (property "Value" "47uF" (at 208.28 46.99 90) (effects (font (size 1.27 1.27))))
  (property "Footprint" "Capacitor_SMD:C_1206_3216Metric" (at 208.28 43.18 0) (effects (font (size 1.27 1.27)) (hide yes)))
  (property "Datasheet" "~" (at 208.28 43.18 0) (effects (font (size 1.27 1.27)) (hide yes)))
  (property "Description" "" (at 208.28 43.18 0) (effects (font (size 1.27 1.27)) (hide yes)))
  (property "LCSC" "C96123" (at 208.28 43.18 0) (effects (font (size 1.27 1.27)) (hide yes)))
  (pin "1")
  (pin "2"))
 (symbol
  (lib_id "power:GND")
  (at 97.79 73.66 0)
  (unit 1)
  (exclude_from_sim no)
  (in_bom yes)
  (on_board yes)
  (dnp no)
  (fields_autoplaced yes)
  (property "Reference" "#PWR02" (at 97.79 80.01 0) (effects (font (size 1.27 1.27)) (hide yes)))
  (property "Value" "GND" (at 97.79 78.74 0) (effects (font (size 1.27 1.27))))
  (property "Footprint" "" (at 97.79 73.66 0) (effects (font (size 1.27 1.27)) (hide yes)))
  (property "Datasheet" "" (at 97.79 73.66 0) (effects (font (size 1.27 1.27)) (hide yes)))
  (property "Description" "" (at 97.79 73.66 0) (effects (font (size 1.27 1.27)) (hide yes)))
  (pin "1"))
 (symbol
  (lib_id "power:+3.3VA")
  (at 139.7 38.1 0)
  (unit 1)
  (exclude_from_sim no)
  (in_bom yes)
  (on_board yes)
  (dnp no)
  (fields_autoplaced yes)
  (property "Reference" "#PWR016" (at 139.7 41.91 0) (effects (font (size 1.27 1.27)) (hide yes)))
  (property "Value" "+3.3VA" (at 139.7 33.02 0) (effects (font (size 1.27 1.27))))
  (property "Footprint" "" (at 139.7 38.1 0) (effects (font (size 1.27 1.27)) (hide yes)))
  (property "Datasheet" "" (at 139.7 38.1 0) (effects (font (size 1.27 1.27)) (hide yes)))
  (property "Description" "" (at 139.7 38.1 0) (effects (font (size 1.27 1.27)) (hide yes)))
  (pin "1"))
 (sheet_instances
  (path ""
   (page "1"))))
